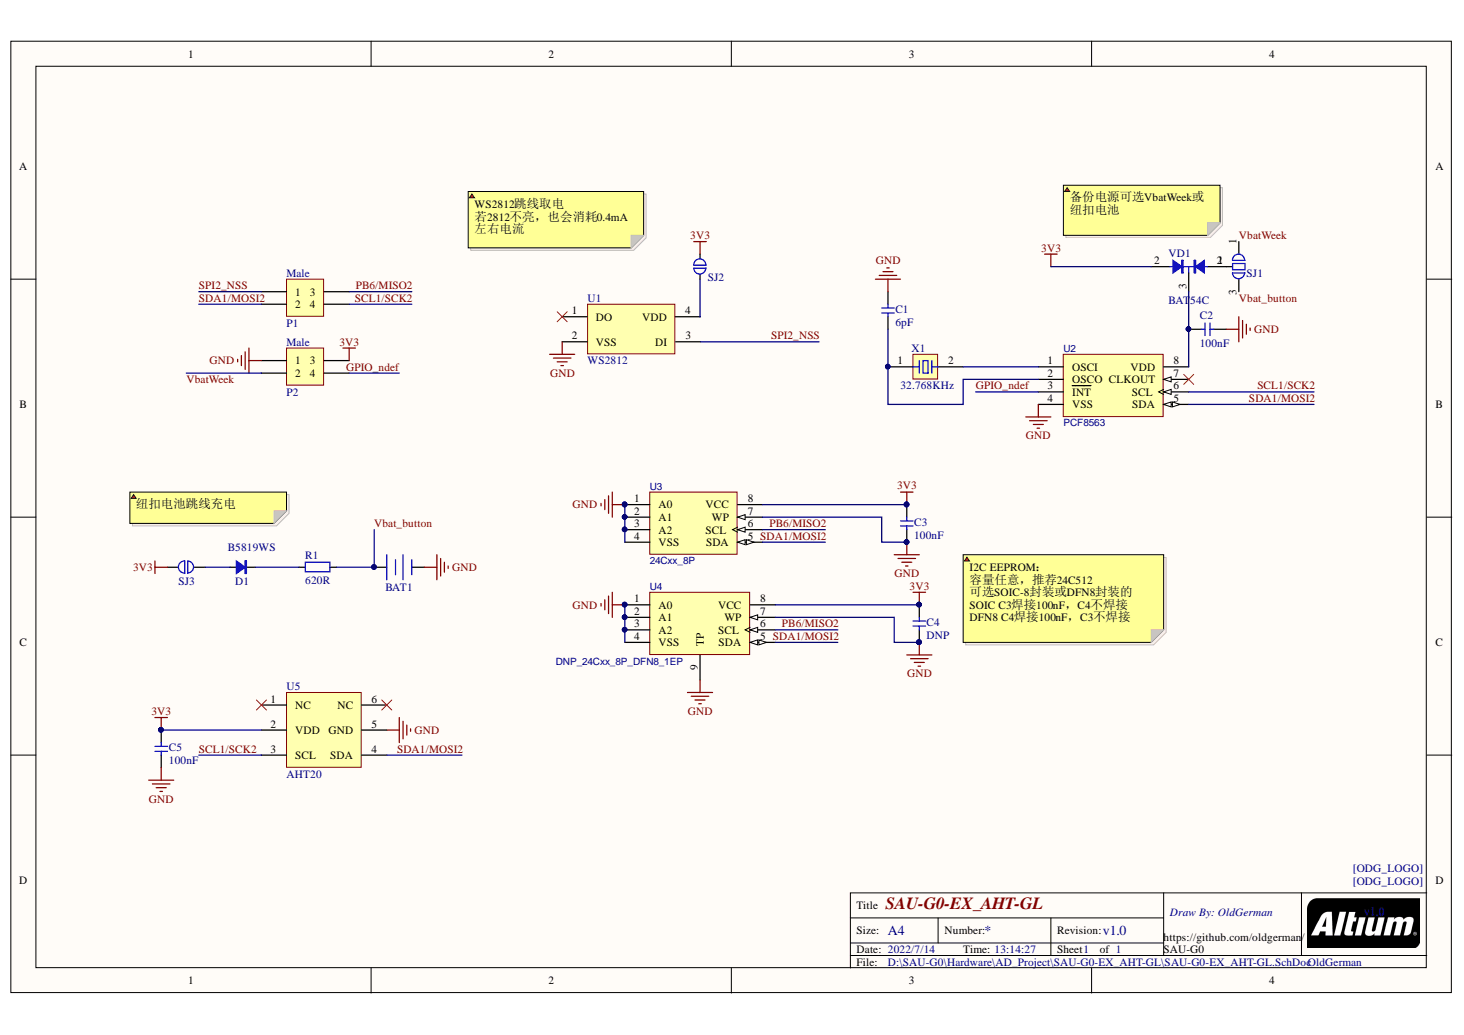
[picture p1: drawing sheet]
# Altium project SAU-G0-EX_AHT-GL.PrjPcb
1 sheet, 22 parts. Net scope: global (net labels, ports and power ports of the same name join across sheets).
Board file: SAU-G0-EX_AHT-GL.PcbDoc

## Sheet SAU-G0-EX_AHT-GL.SchDoc: SAU-G0-EX_AHT-GL
size A4; Address1: Draw By: OldGerman; Revision: v1.0; SheetNumber: 1; SheetTotal: 1

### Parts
BAT1  BAT  [MS621FE-FL11E]  (value not drawn)
C1  6pF  [C0603]
C2  100nF  [C0603]
C3  100nF  [C0603]
C4  DNP  [C0402]
C5  100nF  [C0603]
D1  B5819WS  [SOD-323]
ODG1  ODG_LOGO  [ODG_LOGO_soldermask]  (value not drawn)
ODG2  ODG_LOGO  [ODG_LOGO_soldermask]  (value not drawn)
P1  Male  [2.0mm_Male_2x2]
P2  Male  [2.0mm_Male_2x2]
R1  620R  [R0603]
SJ1  SJ_3P  [SJ_3P_MINI]  (value not drawn)
SJ2  SJ_2P  [SJ_2P_MINI]  (value not drawn)
SJ3  SJ_2P  [SJ_2P_MINI]  (value not drawn)
U1  WS2812  [WS2812_2020]
U2  PCF8563  [ANALOG DEV SOIC-8 R8]
U3  24Cxx_8P  [ANALOG DEV SOIC-8 R8]
U4  DNP_24Cxx_8P_DFN8_1EP  [DFN-8-1EP_3x2mm_P0.5mm_EP1.75x1.45mm]
U5  AHT20  [AHT20]
VD1  BAT54C  [DIODES SOT-323-3]
X1  32.768KHz  [XTAL_2P_3215]

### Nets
3V3: C3.1 C4.1 C5.1 P2.3 SJ2.1 SJ3.2 U3.8(VCC) U4.8(VCC) U5.2(VDD) VD1.2
GND: BAT1.2(-) C1.1 C2.2 C3.2 C4.2 C5.2 P2.1 U1.2(VSS) U2.4(VSS) U3.1(A0) U3.2(A1) U3.3(A2) U3.4(VSS) U3.7(WP) U4.1(A0) U4.2(A1) U4.3(A2) U4.4(VSS) U4.7(WP) U4.9(TP) U5.5(GND)
GPIO_ndef: P2.4 U2.3(~{INT})
PB6/MISO2: P1.3 U3.6(SCL) U4.6(SCL)
SCL1/SCK2: P1.4 U2.6(SCL) U5.3(SCL)
SDA1/MOSI2: P1.2 U2.5(SDA) U3.5(SDA) U4.5(SDA) U5.4(SDA)
SPI2_NSS: P1.1 U1.3(DI)
Vbat_button: BAT1.1(+) R1.2 SJ1.3
VbatWeek: P2.2 SJ1.1
NetC1_2: C1.2 U2.2(OSCO) X1.1
NetC2_1: C2.1 U2.8(VDD) VD1.3
NetD1_1: D1.1(A) SJ3.1
NetD1_2: D1.2(C) R1.1
NetSJ1_2: SJ1.2 VD1.1
NetSJ2_2: SJ2.2 U1.4(VDD)
NetU2_1: U2.1(OSCI) X1.2

Not connected (* = marked no-connect by the designer): U1 1(DO)*; U2 7(CLKOUT)*; U5 1(NC)* 6(NC)*

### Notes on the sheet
- WS2812跳线取电
  若2812不亮，也会消耗0.4mA左右电流
- 备份电源可选VbatWeek或纽扣电池
- 纽扣电池跳线充电
- I2C EEPROM：
  容量任意，推荐24C512
  可选SOIC-8封装或DFN8封装的
  SOIC C3焊接100nF，C4不焊接
  DFN8 C4焊接100nF，C3不焊接
- https://github.com/oldgerman/SAU-G0
- v1.0
- OldGerman
